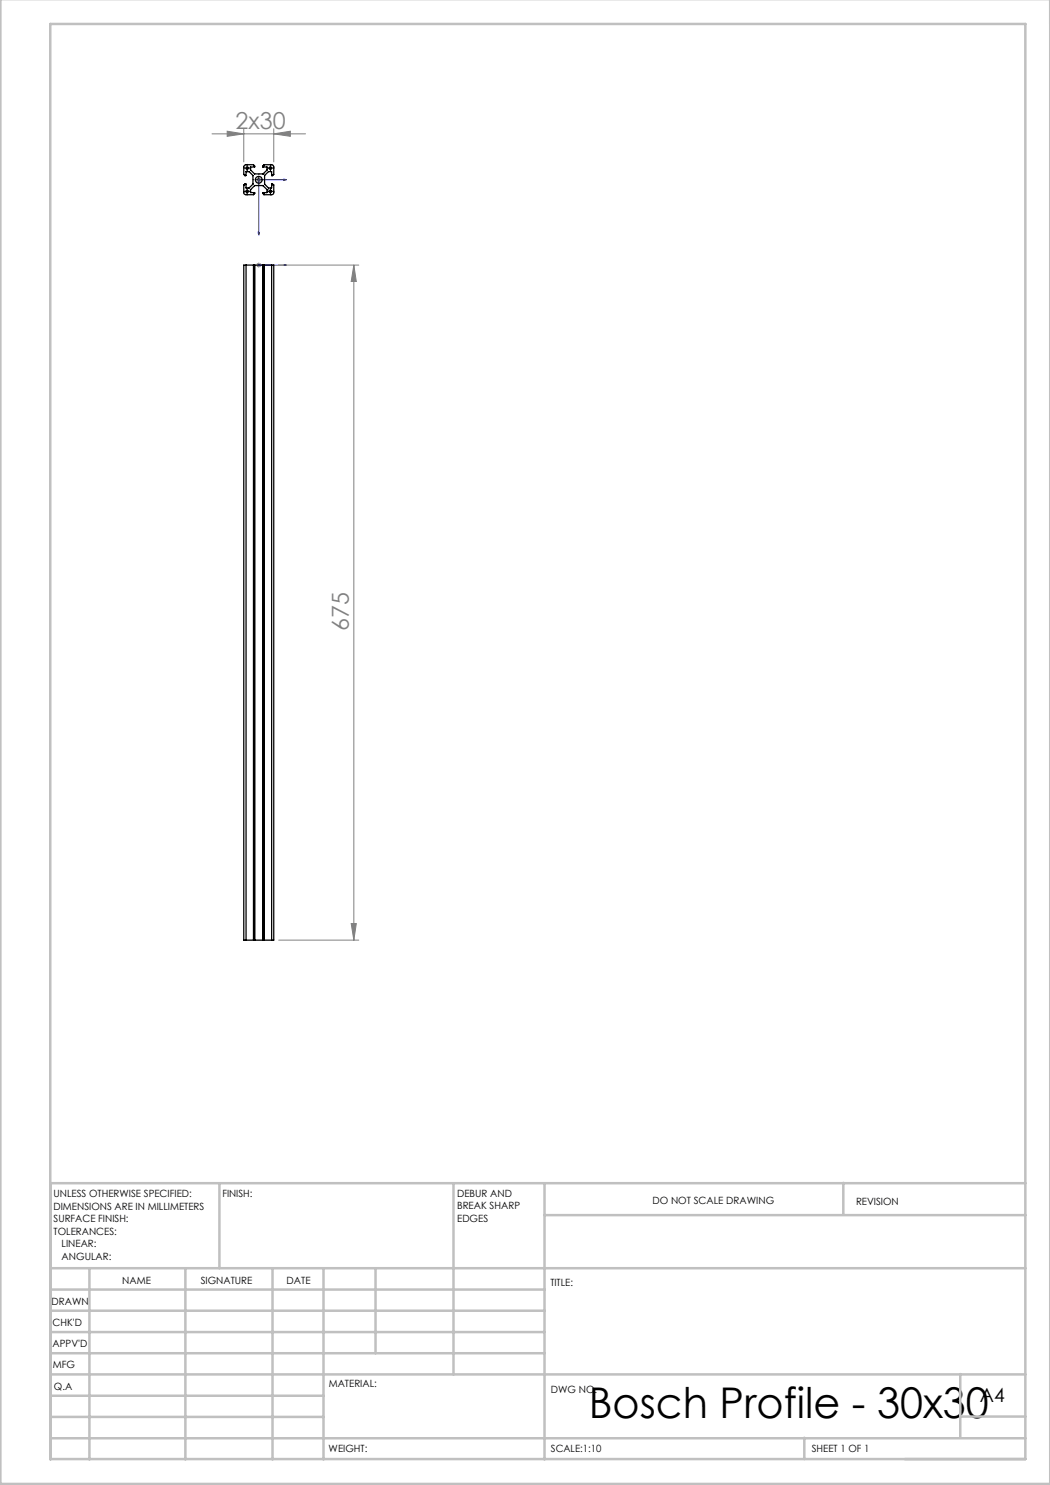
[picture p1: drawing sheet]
<svg xmlns="http://www.w3.org/2000/svg" width="210mm" height="297mm" viewBox="0 0 210 297" stroke-linecap="round" stroke-linejoin="round" font-family="sans-serif">
<path d="M56.7 35.8l.6 .1-.6 .2zM57.3 35.9h-5.5v11.1M51.6 53h.3zM51.6 46.5h.3l-.1 .5zM51.8 53h.1M51.8 53h5.5M57.3 53h-.6h.6" fill="none" stroke="#00f" stroke-width=".2"/>
<g fill="none" stroke="#808080" stroke-width=".2">
<path d="M42.4 26.8h18.7M45.4 26.2l3.4 .6-3.4 .5zM48.8 25.7v6.7M51.3 35.9h.9M51.4 35.6l.7 .7M51.8 35.5v.9M52.1 35.6l-.7 .7M54.8 26.8l3.3-.6v1.1zM54.8 25.7v6.7M51.3 53h.9M51.4 52.7l.7 .7M51.8 52.5v1"/>
<path d="M52.1 52.7l-.7 .7M55.7 53h16.1M70.8 53v135M70.8 53l.5 3.3h-1.1zM55.7 188h16.1M70.2 184.7h1.1l-.5 3.3z"/>
</g>
<g fill="none" stroke="#000" stroke-width=".2" stroke-dasharray="15.2 1.3 1.3 1.3">
<path d="M48.9 33.6h-.2M48.9 38.3h-.2M49.4 33.1v-.2M49.4 34.1v.3M49.4 37.8v-.3M49.4 38.8v.2M49.9 33.6h.3M49.9 38.3h.3M50.8 35.9h-.2M51.8 34.9v-.1M51.8 36.9v.2M52.8 35.9h.2"/>
<path d="M53.6 38.3h-.3M53.6 33.6h-.3M54.1 37.8v-.3M54.1 38.8v.2M54.1 33.1v-.2M54.1 34.1v.3M54.6 38.3h.2M54.6 33.6h.2"/>
</g>
<path d="M48.9 38.3h1M48.9 33.6h1M49.4 33.1v1M49.4 37.8v1M51.3 35.9h.9M51.8 35.5v.9M53.6 38.3h1M53.6 33.6h1M54.1 33.1v1M54.1 37.8v1" fill="none" stroke="#000" stroke-width=".2"/>
<g fill="none" stroke="#c0c0c0" stroke-width=".5">
<path d="M.1 -.1v296.9h209.9v-296.9M10.1 4.8h195v287h-195zM43.9 236.6v17M90.7 236.6v38.3M108.9 236.6v55.3M168.7 236.6v6.3M205.1 236.6h-195v55.3M10.1 253.6h195M10.1 257.9h98.8M17.9 253.6v38.3M37.1 253.6v38.3M54.5 253.6v38.3"/>
<path d="M64.7 253.6v38.3M75.1 253.6v17M108.9 243h96.2M10.1 270.6h98.8M10.1 266.4h98.8M10.1 262.1h98.8M10.1 279.1h54.6M10.1 274.9h195M192.1 274.8v12.7M10.1 287.7h195M10.1 283.4h54.6M160.9 287.5v4.3"/>
<path d="M192.1 283.3h13"/>
</g>
<g fill="#00f">
<path d="M56.7 53h.6zM51.6 53h.3z"/>
<path d="M56.7 35.8v.3l.6-.2zM51.6 46.5l.2 .5 .1-.5z"/>
</g>
<g fill="#808080">
<path d="M54.8 26.8l3.3-.6v1.1zM45.4 26.2l3.4 .6-3.4 .5z"/>
<path d="M70.8 53l.5 3.3h-1.1zM70.2 184.7h1.1l-.5 3.3z"/>
</g>
<g fill="none" stroke="#000" stroke-width=".25">
<path d="M49.8 37.6h-.6v-.8h-.2v.2h-.2v1.8l.3 .1h1.6v-.1M49.8 37.6h.1M49.8 34.3h.1M49.8 34.3h-.6v.8l-.4-.2v-1.6l.2-.3 1.7-.1 .2 .5h-.8v.6l.8 .8h1.7M49.8 34.3l.8 .8v1.7l-.8 .8M50.8 38.7l-.1 .1M52.6 34.8l.8-.8v-.6h-.8l.2-.5 1.8 .1 .2 .3v1.6l-.5 .2v-.8h-.6l-.8 .8v1.7l.8 .8h.6v-.8l.5 .2v1.6l-.4 .3h-1.6v-.2h-.2v-.2h.8M52.6 34.8h.1M53.4 38.5h.1M53.4 37.9h.1M53.4 37.9l-.8-.8h-1.7l-.8 .8v.6h.8v.2h-.1M53.4 37.9v.6"/>
<path d="M49.2 53h-.4v135h.4M49.2 53v135M49.2 53h1.5M50.7 53h.1M50.7 53v135M50.8 53h1.9M50.9 53v135zM52.6 53v135zM52.7 53h.1M52.7 53v135M52.8 53h.1M52.8 53v135"/>
<path d="M52.8 53h1.5M54.3 53h.5v135h-.5M54.3 53v135M49.2 188h1.5M50.7 188h.1M50.8 188h1.9M52.7 188h.1M52.8 188h.1M52.8 188h1.5"/>
<circle cx="49.4" cy="33.6" r=".25"/>
<circle cx="49.4" cy="38.3" r=".25"/>
<circle cx="51.7" cy="36" r=".68"/>
<circle cx="54.1" cy="38.3" r=".25"/>
<circle cx="54.1" cy="33.6" r=".25"/>
</g>
<text font-size="8.5" x="117.8" y="283.5">Bosch Profile - 30x30</text>
<g font-size="4.7" fill="#808080">
<text x="47.1" y="25.7">2x30</text>
<text x="69.8" y="126.2" transform="rotate(-90 69.8 126.2)">675</text>
</g>
<text font-size="3.9" x="196" y="280.4">A4</text>
<g font-size="2">
<text x="10.7" y="239.5">UNLESS OTHERWISE SPECIFIED:</text>
<text x="44.5" y="239.5">FINISH:</text>
<text x="91.4" y="239.4">DEBUR AND</text>
<text x="10.7" y="242">DIMENSIONS ARE IN MILLIMETERS</text>
<text x="10.7" y="244.5">SURFACE FINISH:</text>
<text x="91.4" y="241.9">BREAK SHARP</text>
<text x="91.4" y="244.4">EDGES</text>
<text x="130.5" y="240.8">DO NOT SCALE DRAWING</text>
<text x="171.2" y="241">REVISION</text>
<text x="10.7" y="247">TOLERANCES:</text>
<text x="12.3" y="249.5">LINEAR:</text>
<text x="12.3" y="252">ANGULAR:</text>
<text x="24.4" y="256.9">NAME</text>
<text x="40.1" y="256.8">SIGNATURE</text>
<text x="57.3" y="256.8">DATE</text>
<text x="110.1" y="257.1">TITLE:</text>
<text x="10.3" y="260.9">DRAWN</text>
<text x="10.5" y="269.3">APPV'D</text>
<text x="10.5" y="265.2">CHK'D</text>
<text x="10.6" y="273.6">MFG</text>
<text x="10.8" y="278">Q.A</text>
<text x="65.8" y="277.4">MATERIAL:</text>
<text x="110.2" y="278.5">DWG NO.</text>
<text x="65.7" y="290.4">WEIGHT:</text>
<text x="110.2" y="290.5">SCALE:1:10</text>
<text x="162.4" y="290.4">SHEET 1 OF 1</text>
</g>
</svg>
